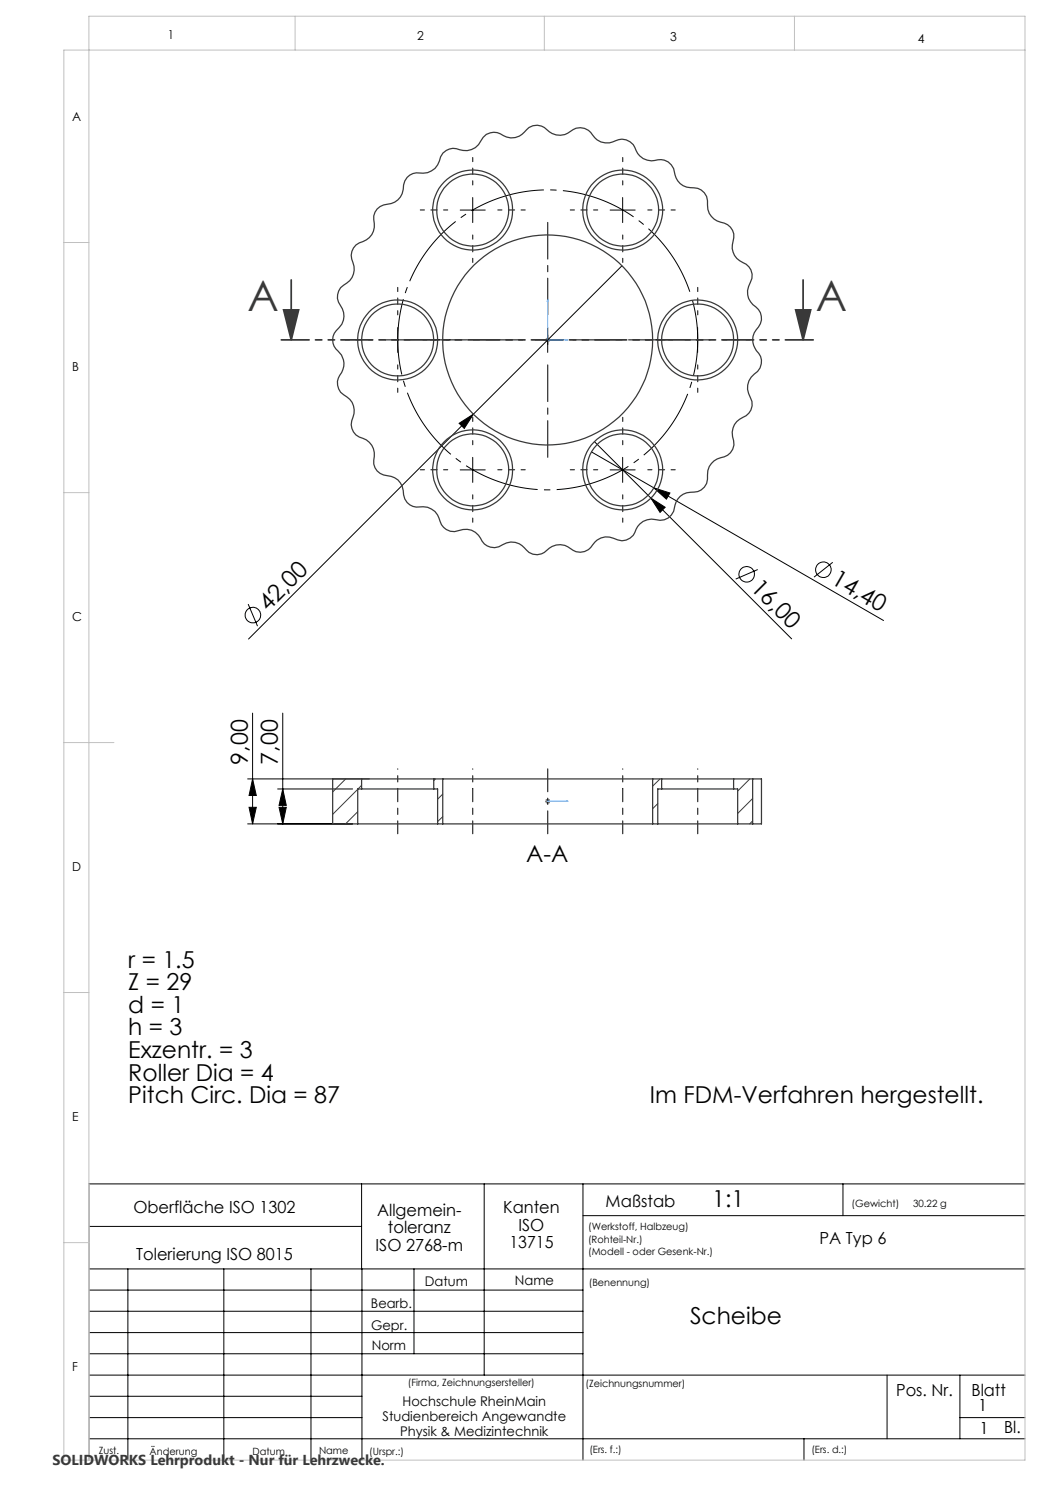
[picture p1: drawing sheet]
<svg xmlns="http://www.w3.org/2000/svg" width="210mm" height="297mm" viewBox="0 0 210 297" stroke-linecap="round" stroke-linejoin="round" font-family="sans-serif">
<g fill="none" stroke="#000" stroke-width=".2">
<path d="M94.5 39.5v5M124.5 39.5v5M92 42h5M122 42h5M124.4 53.2l-29.7 29.6M77 68h5M79.6 65.5v5M107 68h5M109.5 65.5v5M137 68h5M139.5 65.5v5M91.8 84.7l2.9-1.9-1.8 2.9z"/>
<path d="M92 94h5M94.5 91.5v5M94.7 82.8l-45 45M118.3 90.4l58.4 33.7M118.9 88.3l11.3 11.3M122 94h5M124.5 91.5v5M130.2 99.6l2.8 1.9-1 1zM130.2 99.6l28.1 28.2M130.8 97.6l3.2 1-.7 1.2zM151.6 113.9l-4.5 1.9M166.5 112.5l-3.7 2.9"/>
<path d="M49.6 120.8l1.9 4.4M49.5 155.8h24.4M50.5 142.6v22.2M50.5 155.8l.8 3.3h-1.5zM55.5 157.8h15M56.6 142.6v22.2M56.6 157.8l.7 3.3h-1.5zM49.5 164.8h21M49.8 161.5h1.5l-.8 3.3zM55.8 161.5h1.5l-.7 3.3zM72.3 236.8v17M96.8 236.8v38.2"/>
<path d="M116.6 236.8v55.2M168.6 236.8v6.3M205 236.8h-187.2v55.2M17.8 253.8h187.2M17.8 258h98.8M17.8 245.3h54.5M25.6 253.8v38.2M44.8 253.8v38.2M62.2 253.8v38.2M72.4 253.8v38.2M82.8 253.8v17M116.6 243.1h88.4"/>
<path d="M17.8 270.8h98.8M17.8 266.5h98.8M17.8 262.3h98.8M17.8 279.3h54.6M17.8 275h187.2M177.4 275v12.8M192 275v12.8M17.8 287.8h187.2M17.8 283.5h54.6M160.8 287.8v4.2M192 283.5h13"/>
<circle cx="149.3" cy="114.9" r="1.56"/>
<circle cx="164.7" cy="113.9" r="1.56"/>
<circle cx="50.6" cy="123" r="1.56"/>
</g>
<path d="M58.2 56v12M160.6 56v12M56.7 62h3l-1.5 6zM159.1 62h3l-1.5 6z" fill="none" stroke="#393939" stroke-width=".35"/>
<path d="M138.2 59.2a30 30 0 0 0-50.2-12.1 30 30 0 0 0 13.8 49.9 30 30 0 0 0 36.9-36.3l-.5-1.5" fill="none" stroke="#000" stroke-width=".2" stroke-dasharray="15.2 1.3 1.3 1.3" stroke-dashoffset="-.9" stroke-linecap="butt"/>
<path d="M109.6 69v-2M110.6 68h-2" fill="none" stroke="#000" stroke-width=".2" stroke-dasharray="15.2 1.3 1.3 1.3" stroke-linecap="butt"/>
<path d="M109.5 59.9l.1 .4h-.2zM109.5 59.9v8.1h4.1M113.2 67.9l.4 .1-.4 .1zM109.4 160.3h.2zM109.5 160.3h.1M109.5 160.3h4.1M113.6 160.3h-.4h.4" fill="none" stroke="#53a9ff" stroke-width=".2"/>
<path d="M109 68h1M109.2 67.6l.7 .7M109.5 67.5v1M109.9 67.6l-.7 .7M109.2 159.9l.7 .7M109.5 159.8v1M109.9 159.9l-.7 .7M109 160.3h1" fill="none" stroke="#808080" stroke-width=".2"/>
<path d="M79.6 157.8v9M94.6 157.8v9M124.6 157.8v9M139.6 157.8v9" fill="none" stroke="#000" stroke-width=".2" stroke-dasharray="15.2 1.3 1.3 1.3" stroke-dashoffset="12.6"/>
<path d="M79.6 157.8v-4M94.6 157.8v-4M124.6 157.8v-4M139.6 157.8v-4" fill="none" stroke="#000" stroke-width=".2" stroke-dasharray="15.2 1.3 1.3 1.3" stroke-dashoffset="15.1"/>
<path d="M109.6 153.8v13" fill="none" stroke="#000" stroke-width=".2" stroke-dasharray="15.2 1.3 1.3 1.3" stroke-dashoffset="10.6"/>
<g fill="none" stroke="#000" stroke-width=".2" stroke-dasharray="15.2 1.3 1.3 1.3" stroke-dashoffset="14.4">
<path d="M94.6 37v-5.5M124.6 37v-5.5M89.6 42h-5.5M94.6 47v5.5M99.6 42h5.5M119.6 42h-5.5M124.6 47v5.5M129.6 42h5.5M74.6 68h-5.5M79.6 63v-5.5M79.6 73v5.5M84.6 68h5.5"/>
<path d="M134.6 68h-5.5M139.6 63v-5.5M139.6 73v5.5M144.6 68h5.5M89.6 94h-5.5M94.6 89v-5.5M94.6 99v5.5M99.6 94h5.5M119.6 94h-5.5M124.6 89v-5.5M124.6 99v5.5M129.6 94h5.5"/>
</g>
<path d="M104.6 68h-18.5M109.6 63v-18.5M109.6 73v18.5M114.6 68h18.5" fill="none" stroke="#000" stroke-width=".2" stroke-dasharray="15.2 1.3 1.3 1.3" stroke-dashoffset="7.9"/>
<path d="M162.6 68h-106.3" fill="none" stroke="#393939" stroke-width=".35" stroke-dasharray="6.3 1.3 1.3 1.3 1.3 1.3" stroke-dashoffset=".8"/>
<path d="M59 3.2v6.8M108.9 3.2v6.8M158.9 3.2v6.8M205 10h-192.2v282h192.2v-288.8h-187.2v288.8M12.8 48.5h5M12.8 98.5h5M12.8 148.5h10M12.8 198.5h5M12.8 248.5h5" fill="none" stroke="#c0c0c0" stroke-width=".2"/>
<path d="M159.1 62h3l-1.5 6zM56.7 62h3l-1.5 6z" fill="#393939"/>
<g fill="#53a9ff">
<path d="M113.2 67.9l.4 .1-.4 .1zM109.5 59.9l.1 .4h-.2z"/>
<path d="M113.2 160.3h.4zM109.4 160.3h.2zM113.2 160.3h.4zM109.4 160.3h.2z"/>
</g>
<g fill="#000">
<path d="M91.8 84.7l2.9-1.9-1.8 2.9zM130.2 99.6l2.8 1.9-1 1zM130.8 97.6l3.2 1-.7 1.2z"/>
<path d="M55.8 161.5h1.5l-.7 3.3zM56.6 157.8l.7 3.3h-1.5zM49.8 161.5h1.5l-.8 3.3zM50.5 155.8l.8 3.3h-1.5z"/>
</g>
<g fill="none" stroke="#393939" stroke-width=".25">
<path d="M81.4 35.5a3.2 3.2 0 0 1 3.2-.9 3.6 3.6 0 0 0 3.5-3.2 2.86 2.86 0 0 1 3.8-1.5 3.4 3.4 0 0 0 4.3-1.7 2.92 2.92 0 0 1 4.5-1.1 3.4 3.4 0 0 0 4.6-1.1 2.73 2.73 0 0 1 4.1-.1 3.6 3.6 0 0 0 5.2 0 2.84 2.84 0 0 1 3.9 1.1 3.4 3.4 0 0 0 4.6 1.1 2.88 2.88 0 0 1 4.1 2 3.4 3.4 0 0 0 4.4 1.9 2.96 2.96 0 0 1 3.4 3 3.4 3.4 0 0 0 3.8 2.6 2.85 2.85 0 0 1 2.7 3.4 3.6 3.6 0 0 0 3.4 3.6 2.8 2.8 0 0 1 1.7 3.7 3.6 3.6 0 0 0 2.6 4.5 2.76 2.76 0 0 1 .9 3.7 3.5 3.5 0 0 0 1.1 4.9 2.95 2.95 0 0 1 0 4.6 3.5 3.5 0 0 0 .6 4.7 2.86 2.86 0 0 1-1 4.1 3.5 3.5 0 0 0-.7 4.7 2.75 2.75 0 0 1-1.5 4 3.5 3.5 0 0 0-1.9 4.6 2.86 2.86 0 0 1-2.6 3.4 3.6 3.6 0 0 0-2.6 4.3 2.92 2.92 0 0 1-3.4 2.7 3.4 3.4 0 0 0-3.2 3.1 2.83 2.83 0 0 1-3.8 2.3 3.4 3.4 0 0 0-4.1 2.6 2.9 2.9 0 0 1-4.3 1.2 3.5 3.5 0 0 0-4.6 1.8 2.87 2.87 0 0 1-4 .2 3.7 3.7 0 0 0-5.2 .8 2.86 2.86 0 0 1-4-.9 3.3 3.3 0 0 0-4.4-.7 2.88 2.88 0 0 1-4.4-1.3 3.4 3.4 0 0 0-4.3-1.5 2.94 2.94 0 0 1-4-2.5 3.5 3.5 0 0 0-3.8-2.2 2.9 2.9 0 0 1-3.4-3.3 3.3 3.3 0 0 0-3.1-3 2.87 2.87 0 0 1-2.6-3.8 3.5 3.5 0 0 0-3-3.9 2.88 2.88 0 0 1-1.3-3.9 3.5 3.5 0 0 0-1.9-4.6 2.92 2.92 0 0 1-.4-4.4 3.5 3.5 0 0 0-1.1-4.7 2.94 2.94 0 0 1 .6-4.3 3.4 3.4 0 0 0 .3-4.4 2.92 2.92 0 0 1 1.3-4.5 3.6 3.6 0 0 0 .9-4.8 2.84 2.84 0 0 1 2.3-3.5 3.5 3.5 0 0 0 2.2-4.3 2.79 2.79 0 0 1 2.7-3.2 3.5 3.5 0 0 0 3.2-3.8l.3-.8zM72.3 157.8h14.4M72.3 155.8h14.4M72.3 155.8h-5.8v9h5M72.3 155.8v2M72.3 157.8h-.8v7M86.7 155.8v2M86.7 157.8h.8v7M86.7 155.8h1.8M88.5 155.8h42M88.5 155.8v9M130.5 155.8v9"/>
<path d="M130.5 155.8h1.8M132.3 157.8h14.4M132.3 155.8h14.4M132.3 157.8h-.7v7M132.3 155.8v2M146.7 157.8h.8v7M146.7 155.8h3.8M146.7 155.8v2M150.5 155.8h1.8v9h-1.8M150.5 155.8v9M71.5 164.8h16M87.5 164.8h1"/>
<path d="M88.5 164.8h42M130.5 164.8h1.1M131.6 164.8h15.9M147.5 164.8h3"/>
<circle cx="94.5" cy="42" r="8"/>
<circle cx="94.5" cy="42" r="7.2"/>
<circle cx="124.5" cy="42" r="7.2"/>
<circle cx="124.5" cy="42" r="8"/>
<circle cx="79.5" cy="68" r="8"/>
<circle cx="79.5" cy="68" r="7.2"/>
<circle cx="109.5" cy="68" r="21"/>
<circle cx="139.5" cy="68" r="8"/>
<circle cx="139.5" cy="68" r="7.2"/>
<circle cx="94.5" cy="94" r="8"/>
<circle cx="94.5" cy="94" r="7.2"/>
<circle cx="124.5" cy="94" r="7.2"/>
<circle cx="124.5" cy="94" r="8"/>
</g>
<path d="M69.1 155.8l-2.6 2.6M71.5 157.9l-5 5M72.3 157.1l-.7 .7M87.1 155.8l-.4 .3M88.5 158.8l-1 1M132 155.8l-1.5 1.4M150 155.8l-2.5 2.4M150.5 159.7l-3 3M71.5 162.3l-2.4 2.5M88.5 163.3l-1 1M131.6 160.7l-1.1 1M150.5 164.2l-.6 .6" fill="none" stroke="#393939" stroke-width=".2"/>
<g font-size="8.5" fill="#393939">
<text x="49.5" y="62.3">A</text>
<text x="163.1" y="62.3">A</text>
</g>
<g font-size="4.7">
<text x="150" y="117.9" transform="rotate(45 150 117.9)">16,00</text>
<text x="166.1" y="116.7" transform="rotate(30 166.1 116.7)">14,40</text>
<text x="53.6" y="122.4" transform="rotate(-45 53.6 122.4)">42,00</text>
<text x="49.5" y="153" transform="rotate(-90 49.5 153)">9,00</text>
<text x="55.5" y="153" transform="rotate(-90 55.5 153)">7,00</text>
<text x="105.2" y="172.3">A-A</text>
<text x="25.7" y="193.5">r = 1.5</text>
<text x="25.7" y="198">Z = 29</text>
<text x="25.7" y="202.6">d = 1</text>
<text x="25.7" y="207.1">h = 3</text>
<text x="25.7" y="211.6">Exzentr. = 3</text>
<text x="25.7" y="216.1">Roller Dia = 4</text>
<text x="25.7" y="220.7">Pitch Circ. Dia = 87</text>
<text x="130" y="220.5">Im FDM-Verfahren hergestellt.</text>
<text x="142.5" y="241.5">1:1</text>
<text x="138" y="264.7">Scheibe</text>
</g>
<g font-size="3.3">
<text x="26.7" y="242.7">Oberfläche ISO 1302</text>
<text x="75.4" y="243.2">Allgemein-</text>
<text x="100.6" y="242.7">Kanten</text>
<text x="121.1" y="241.4">Maßstab</text>
<text x="27.2" y="251.9">Tolerierung ISO 8015</text>
<text x="75.1" y="250.2">ISO 2768-m</text>
<text x="77.6" y="246.7">toleranz</text>
<text x="101.9" y="249.7">13715</text>
<text x="103.7" y="246.2">ISO</text>
<text x="163.9" y="248.7">PA Typ 6</text>
<text x="179.2" y="279.2">Pos. Nr.</text>
<text x="194.3" y="279.2">Blatt</text>
<text x="195.7" y="282.1">1</text>
<text x="195.9" y="286.9">1</text>
<text x="200.8" y="286.7">Bl.</text>
</g>
<text font-size="2.9" fill="#393939" x="10.5" y="292.9">SOLIDWORKS Lehrprodukt - Nur für Lehrzwecke.</text>
<g font-size="2.7">
<text x="85" y="257.2">Datum</text>
<text x="103" y="257.1">Name</text>
<text x="74.2" y="261.6">Bearb.</text>
<text x="74.2" y="265.9">Gepr.</text>
<text x="74.3" y="270.1">Norm</text>
<text x="80.5" y="281.1">Hochschule RheinMain</text>
<text x="76.5" y="284.1">Studienbereich Angewandte</text>
<text x="80" y="287.1">Physik &amp; Medizintechnik</text>
</g>
<g font-size="2.5">
<text x="33.6" y="7.8">1</text>
<text x="83.4" y="8.1">2</text>
<text x="134" y="8.2">3</text>
<text x="183.6" y="8.5">4</text>
<text x="14.5" y="24.2">A</text>
<text x="14.5" y="74.2">B</text>
<text x="14.5" y="124.2">C</text>
<text x="14.5" y="174.2">D</text>
<text x="14.5" y="224.2">E</text>
<text x="14.5" y="274.2">F</text>
</g>
<g font-size="2">
<text x="170.3" y="241.4">(Gewicht)</text>
<text x="182.6" y="241.4">30.22 g</text>
<text x="117.6" y="246.1">(Werkstoff, Halbzeug)</text>
<text x="117.6" y="248.6">(Rohteil-Nr.)</text>
<text x="117.6" y="251.1">(Modell - oder Gesenk-Nr.)</text>
<text x="117.8" y="257.2">(Benennung)</text>
<text x="81.6" y="277.3">(Firma, Zeichnungsersteller)</text>
<text x="117.1" y="277.4">(Zeichnungsnummer)</text>
<text x="19.8" y="290.7">Zust.</text>
<text x="29.9" y="290.9">Änderung</text>
<text x="50.5" y="290.9">Datum</text>
<text x="63.8" y="290.8">Name</text>
<text x="73.9" y="291.1">(Urspr.:)</text>
<text x="117.9" y="290.7">(Ers. f.:)</text>
<text x="162.3" y="290.6">(Ers. d.:)</text>
</g>
</svg>
